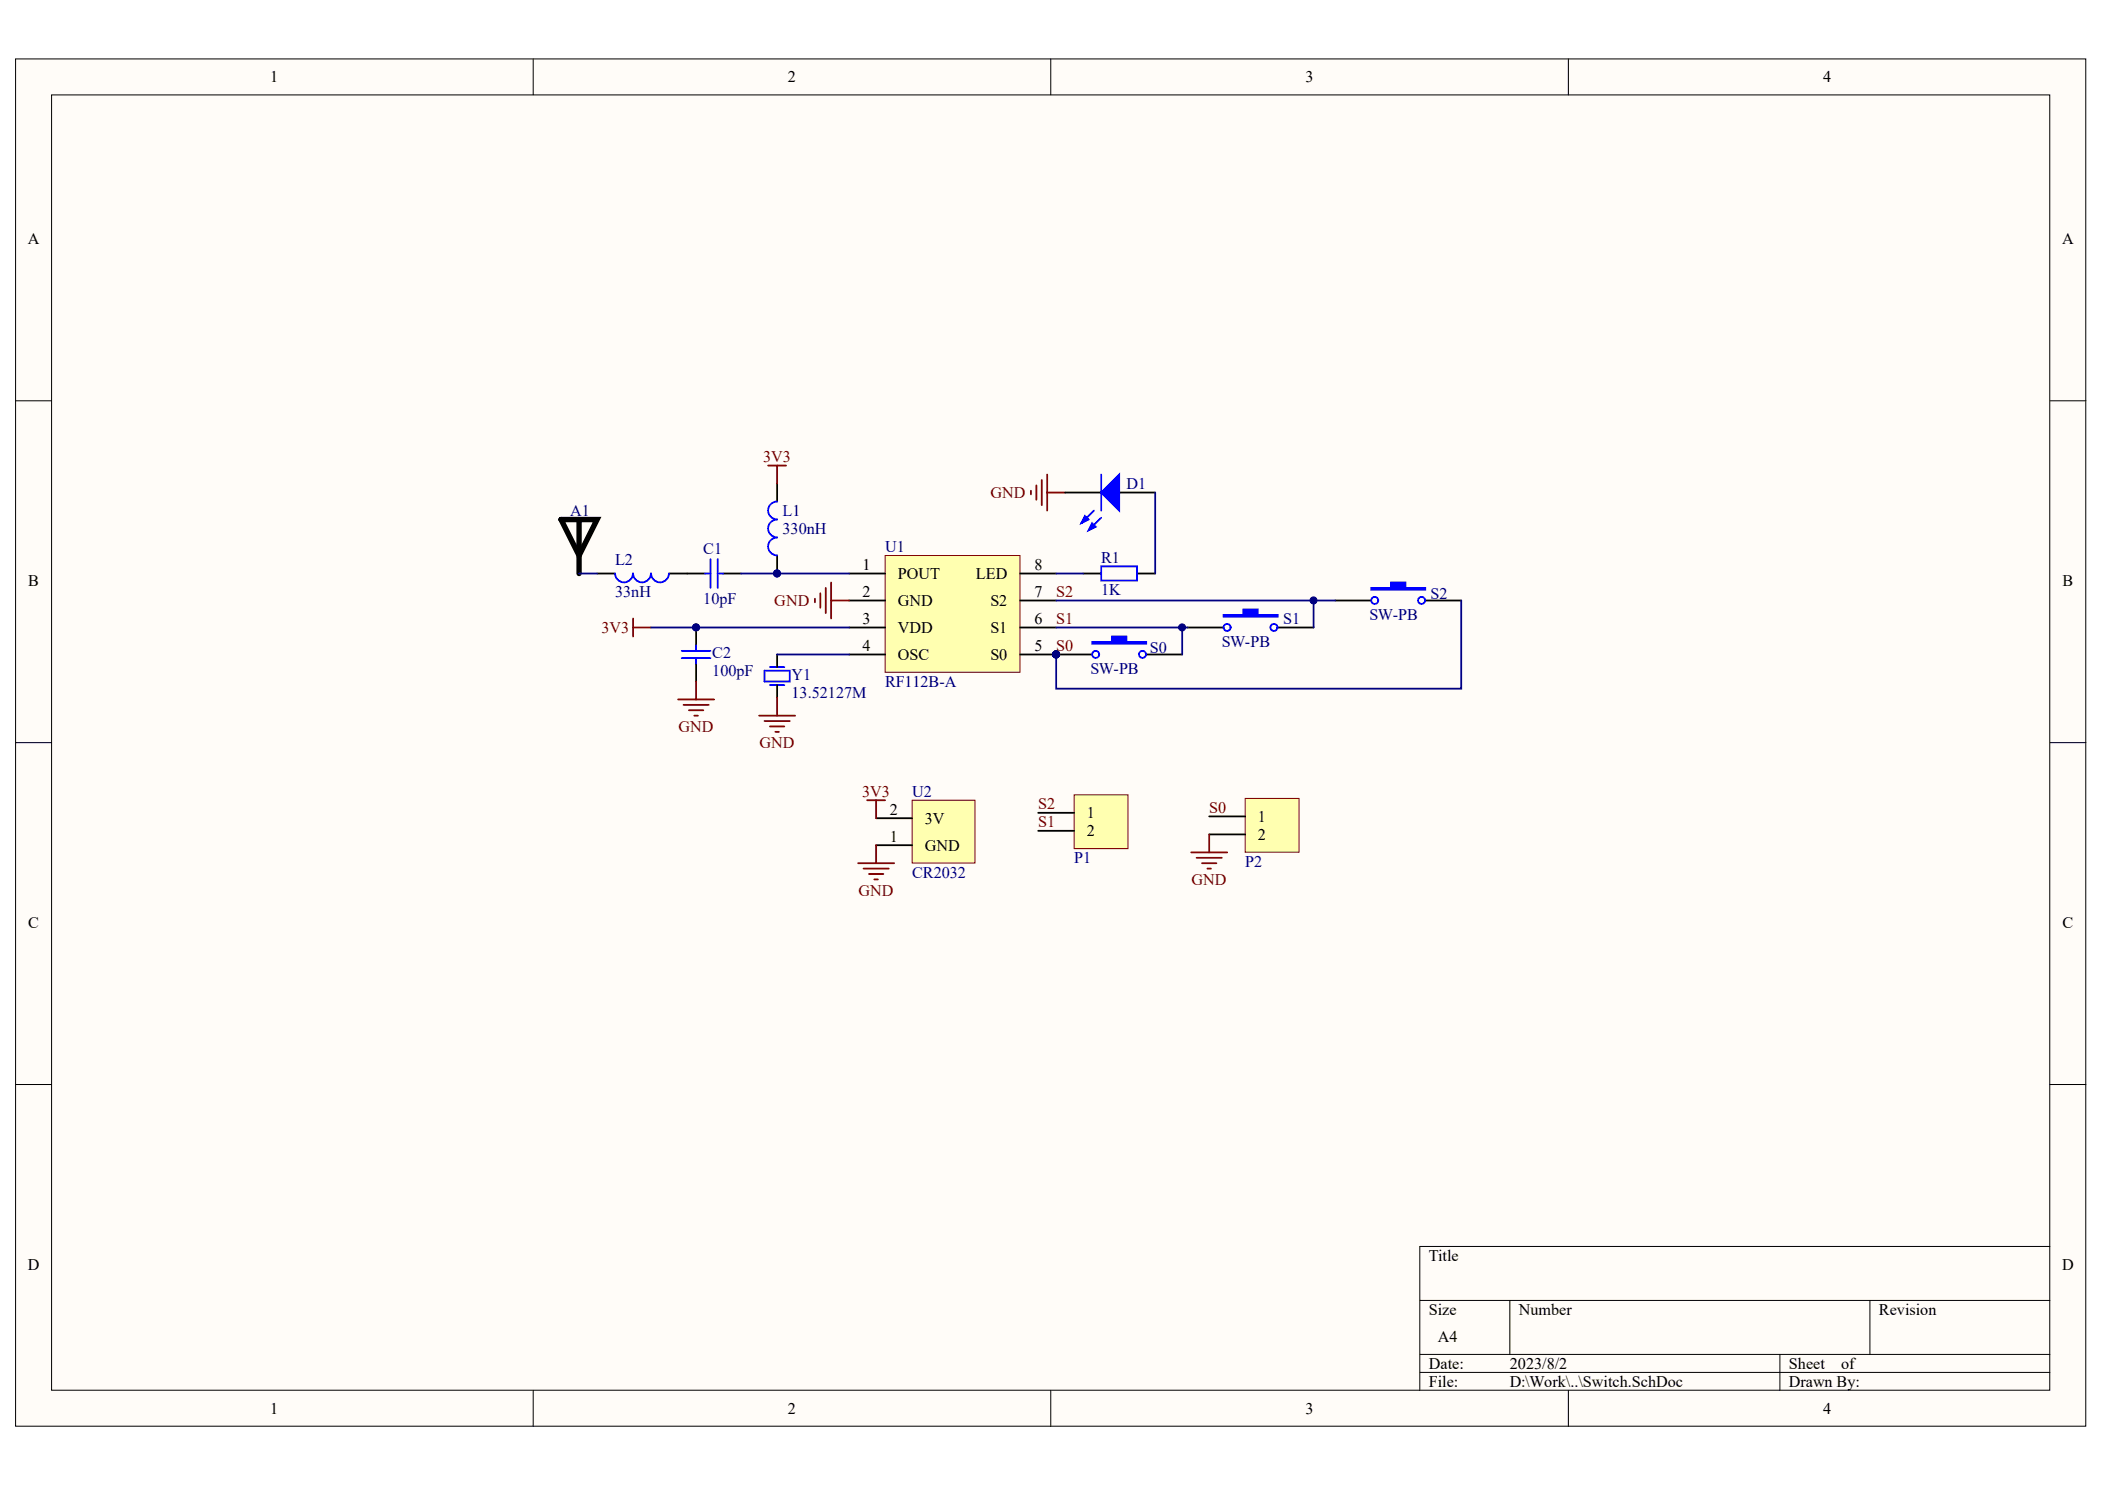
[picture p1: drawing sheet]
# Altium project Switch.PrjPCB
1 sheet, 15 parts. Net scope: global (net labels, ports and power ports of the same name join across sheets).
Board files: Switch.PcbDoc, Switch_230802.PcbDoc, Switch_SpliceBoard.PcbDoc

## Sheet Switch.SchDoc
size A4

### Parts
A1  ANT  [ANT15030R433]  (value not drawn)
C1  value 10pF  [0603-2]  (hidden comment: Cap)
C2  value 100pF  [0603-2]  (hidden comment: Cap)
D1  LED0  [LED_0603]  (value not drawn)
L1  value 330nH  [0603-1]  (hidden comment: Inductor)
L2  value 33nH  [0603-1]  (hidden comment: Inductor)
P1  Header 2  [HDR2X1_焊接版]  (value not drawn)
P2  Header 2  [HDR2X1_焊接版]  (value not drawn)
R1  value 1K  [0603-1]  (hidden comment: 12K)
S0  SW-PB  [SW_PB2_A1]
S1  SW-PB  [SW_PB2_A1]
S2  SW-PB  [SW_PB2_A1]
U1  RF112B-A  [SOIC-8]
U2  CR2032  [CR2032-SMD]
Y1  value 13.52127M  [X-SM49]  (hidden comment: XTAL)

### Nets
3V3: C2.2 L1.2 U1.3(VDD) U2.2(3V)
GND: C2.1 D1.2(K) P2.2 U1.2(GND) U2.1(GND) Y1.1
S0: P2.1 S0.1 S2.2 U1.5(S0)
S1: P1.2 S0.2 S1.1 U1.6(S1)
S2: P1.1 S1.2 S2.1 U1.7(S2)
NetA1_1: A1.1 L2.2
NetC1_1: C1.1 L2.1
NetC1_2: C1.2 L1.1 U1.1(POUT)
NetD1_1: D1.1(A) R1.1
NetR1_2: R1.2 U1.8(LED)
NetU1_4: U1.4(OSC) Y1.2
